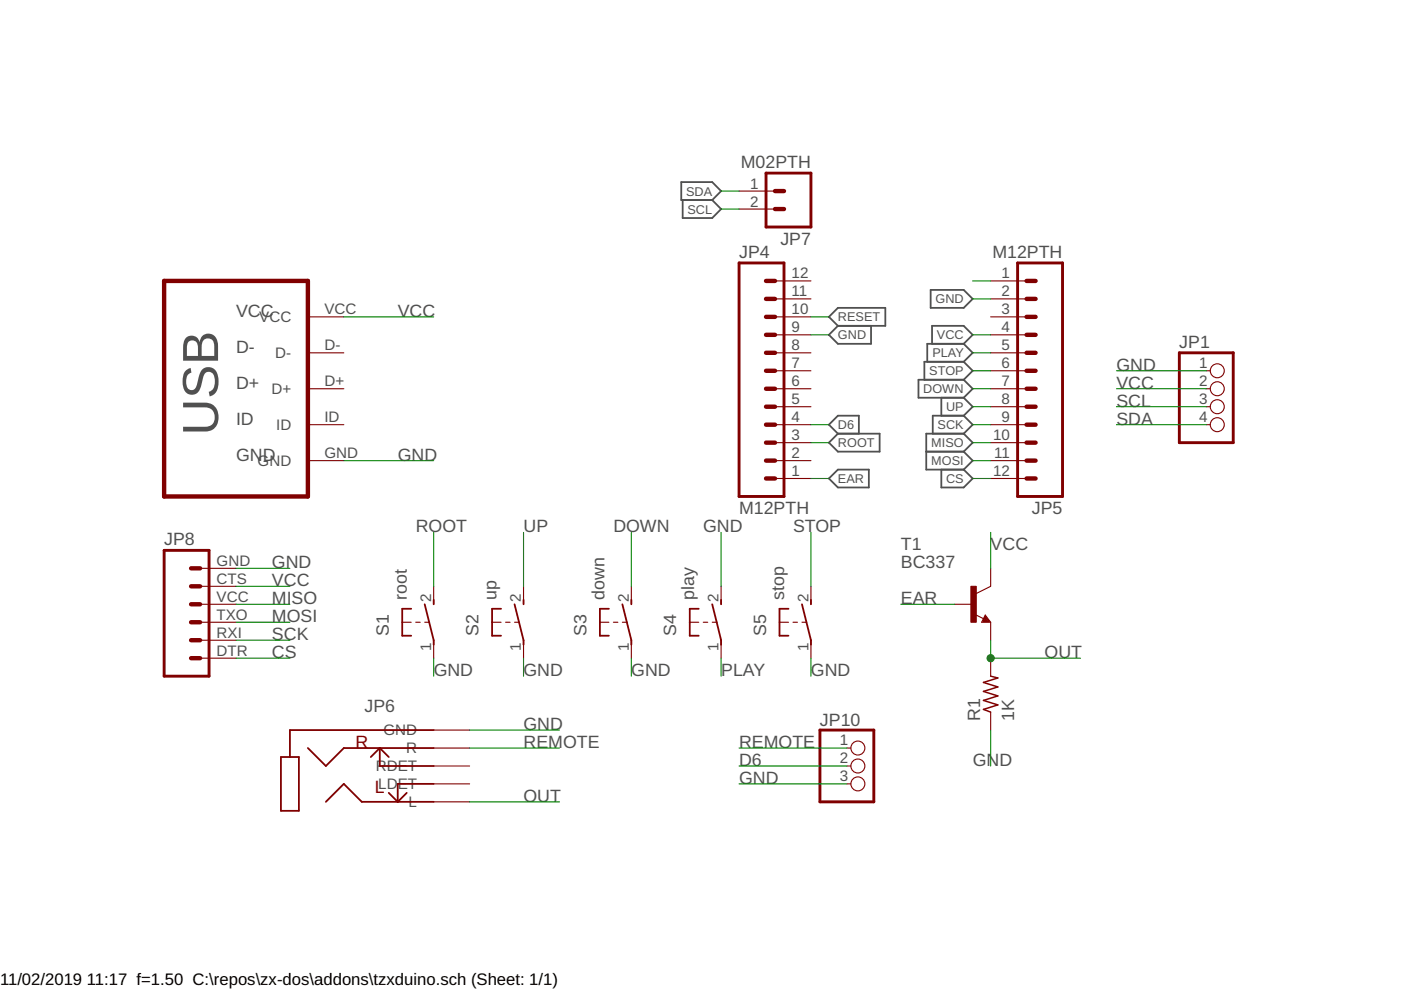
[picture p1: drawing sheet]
<svg xmlns="http://www.w3.org/2000/svg" width="297mm" height="210mm" viewBox="0 0 297 210" stroke-linecap="round" stroke-linejoin="round" font-family="sans-serif">
<g fill="none" stroke="#505050" stroke-width=".38">
<path d="M144.4 38.6h6.6l1.9 1.9-1.9 1.9h-6.6zM144.7 42.4v3.8h6.3l1.9-1.9-1.9-1.9M175.7 67.2l2-1.9h10v3.8h-10zM177.7 69.1l-2 1.9 2 1.9h7v-3.8M197.3 61.5h7l1.9 1.9-1.9 1.9h-7zM197.6 72.9v-3.8h6.7l1.9 1.9-1.9 1.9M204.3 72.9h-7.7v3.8M204.3 72.9l1.9 1.9-1.9 1.9M204.3 76.7h-8.3v3.8M204.3 76.7l1.9 1.9-1.9 1.9M175.7 93.9l2-2h8.8v3.9h-8.8zM177.7 91.9l-2-1.9 2-1.9h4.4v3.8"/>
<path d="M196.4 95.8h7.9M199.6 84.3v3.8M199.6 99.6v3.8h4.7l1.9-1.9-1.9-1.9M204.3 91.9l1.9 2-1.9 1.9M204.3 91.9h-7.9v7.7h7.9M204.3 84.3l1.9 1.9-1.9 1.9M204.3 88.1h-6.5v3.8M204.3 80.5h-9.6v3.8h9.6M204.3 95.8l1.9 1.9-1.9 1.9M204.3 80.5l1.9 1.9-1.9 1.9M204.3 88.1l1.9 1.9-1.9 1.9M175.7 101.5l2-1.9h6.5v3.8h-6.5z"/>
</g>
<path d="M162.4 36.7h9.5v11.4h-9.5zM156.7 55.8h9.5v49.5h-9.5zM215.8 55.8h9.5v49.5h-9.5zM250 74.8h11.5v19.1h-11.5zM34.8 116.7h9.5v26.7h-9.5zM173.8 154.8h11.5v15.2h-11.5z" fill="none" stroke="#800000" stroke-width=".61"/>
<g fill="none" stroke="#800000" stroke-width=".93">
<path d="M34.8 59.6h30.5v45.7h-30.5zM162.4 59.6h1.9M164.3 44.3h1.9M164.3 40.5h1.9M217.7 59.6h1.9M162.4 67.2h1.9M162.4 63.4h1.9M162.4 74.8h1.9M162.4 71h1.9M162.4 78.6h1.9M217.7 67.2h1.9M217.7 63.4h1.9"/>
<path d="M217.7 74.8h1.9M217.7 71h1.9M217.7 78.6h1.9M162.4 82.4h1.9M162.4 86.2h1.9M162.4 90h1.9M162.4 93.9h1.9M162.4 97.7h1.9M217.7 82.4h1.9M217.7 86.2h1.9M217.7 90h1.9M217.7 93.9h1.9"/>
<path d="M217.7 97.7h1.9M162.4 101.5h1.9M217.7 101.5h1.9M40.5 131.9h1.9M40.5 135.7h1.9M40.5 139.6h1.9M40.5 124.3h1.9M40.5 128.1h1.9M40.5 120.5h1.9"/>
</g>
<g fill="none" stroke="#800000" stroke-width=".23">
<path d="M156.7 40.5h7.6M156.7 44.3h7.6M164.3 59.6h7.6M210 59.6h7.7M65.3 67.2h7.6M65.3 74.8h7.6M164.3 63.4h7.6M164.3 67.2h7.6M164.3 71h7.6M164.3 74.8h7.6M164.3 78.6h7.6M210 63.4h7.7"/>
<path d="M210 67.2h7.7M210 71h7.7M210 74.8h7.7M210 78.6h7.7M255.8 78.6h.8M65.3 82.4h7.6M65.3 90h7.6M65.3 97.7h7.6M164.3 82.4h7.6M164.3 86.2h7.6M164.3 90h7.6M164.3 93.9h7.6"/>
<path d="M164.3 97.7h7.6M210 82.4h7.7M210 86.2h7.7M210 90h7.7M210 93.9h7.7M210 97.7h7.7M255.8 82.4h.8M255.8 86.2h.8M255.8 90h.8M164.3 101.5h7.6M210 101.5h7.7M42.4 131.9h7.6"/>
<path d="M42.4 139.6h7.6M42.4 135.7h7.6M42.4 128.1h7.6M42.4 124.3h7.6M42.4 120.5h7.6M85.3 131.9h1.9M88.1 131.9h1M90 131.9h1M91.9 124.3v3.8M91.9 135.7v3.9M104.3 131.9h1.9M107.2 131.9h.9"/>
<path d="M109.1 131.9h.9M111 124.3v3.8M111 135.7v3.9M127.2 131.9h1.9M130 131.9h1M132 131.9h.9M133.9 124.3v3.8M133.9 135.7v3.9M146.2 131.9h1.9M149.1 131.9h1M151 131.9h1M152.9 124.3v3.8"/>
<path d="M152.9 135.7v3.9M165.3 131.9h1.9M168.1 131.9h1M170 131.9h1M171.9 124.3v3.8M171.9 135.7v3.9M202.4 128.1h3.8M206.7 130.3l1.8 .9M208.9 130.4l1.1 1.5h-1.9zM210 120.5v3.8l-3 1.5M210 131.9v3.8M210 139.6v3.8"/>
<path d="M91.9 154.8h7.7M91.9 158.6h7.7M179.6 158.6h.8M210 151v3.8M91.9 162.4h7.7M91.9 166.2h7.7M91.9 170h7.7M179.6 162.4h.8M179.6 166.2h.8"/>
<circle cx="258.1" cy="78.6" r="1.48"/>
<circle cx="258.1" cy="90" r="1.48"/>
<circle cx="258.1" cy="86.2" r="1.48"/>
<circle cx="258.1" cy="82.4" r="1.48"/>
<circle cx="181.9" cy="158.6" r="1.48"/>
<circle cx="181.9" cy="166.2" r="1.48"/>
<circle cx="181.9" cy="162.4" r="1.48"/>
</g>
<g fill="none" stroke="#800000" stroke-width=".38">
<path d="M87.2 129.1h-1.9v5.7h1.9M90 128.1l1.9 7.6v1M91.9 127.2v.9M106.2 129.1h-1.9v5.7h1.9M109.1 128.1l1.9 7.6v1M111 127.2v.9M129.1 129.1h-1.9v5.7h1.9M132 128.1l1.9 7.6v1M133.9 127.2v.9M148.1 129.1h-1.9v5.7h1.9M151 128.1l1.9 7.6v1M152.9 127.2v.9"/>
<path d="M167.2 129.1h-1.9v5.7h1.9M170 128.1l1.9 7.6v1M171.9 127.2v.9M208.9 131.2l.2 .4h-.6l.4-.8 .8 .9h-1.2M65.3 158.6l3.8 3.8 3.8-3.8h19M80.5 158.6v3.8h11.4M80.5 158.6l-1.9 1.9M80.5 158.6l1.9 1.9M91.9 154.8h-30.4v5.7M59.6 160.5h3.8v11.4h-3.8zM69.1 170l3.8-3.8 3.8 3.8h15.2M82.4 168.1l1.9 1.9"/>
<path d="M86.2 168.1l-1.9 1.9M91.9 166.2h-7.6v3.8"/>
</g>
<path d="M205.8 124.3h1.2v7.6h-1.2z" fill="#800000" stroke="#800000" stroke-width=".21"/>
<path d="M210 143.4l1.6 .3-3.1 1 3.1 .9-3.1 1 3.1 1-3.1 .9 3.1 1-3.1 .9 1.5 .6" fill="none" stroke="#800000" stroke-width=".32"/>
<g fill="none" stroke="#008000" stroke-width=".23">
<path d="M152.9 44.3h3.8M152.9 40.5h3.8M206.2 59.6h3.8M72.9 67.2h19M171.9 71h3.8M171.9 67.2h3.8M206.2 63.4h3.8M206.2 78.6h3.8M206.2 71h3.8M206.2 74.8h3.8M236.7 78.6h19.1M72.9 97.7h19"/>
<path d="M171.9 93.9h3.8M171.9 90h3.8M206.2 97.7h3.8M206.2 93.9h3.8M206.2 86.2h3.8M206.2 82.4h3.8M206.2 90h3.8M236.7 86.2h19.1M236.7 82.4h19.1M236.7 90h19.1M91.9 112.9v11.4M111 112.9v11.4"/>
<path d="M133.9 112.9v11.4M152.9 112.9v11.4M171.9 112.9v11.4M171.9 101.5h3.8M206.2 101.5h3.8M210 112.9v7.6M50 120.5h11.5M50 128.1h11.5M50 139.6h11.5M50 131.9h11.5M50 124.3h11.5M50 135.7h11.5"/>
<path d="M91.9 139.6v3.8M111 139.6v3.8M133.9 139.6v3.8M152.9 139.6v3.8M171.9 139.6v3.8M191 128.1h11.4M210 135.7v3.9h19.1M99.6 154.8h19M99.6 158.6h19M156.7 158.6h22.9M210 154.8v7.6M99.6 170h19"/>
<path d="M156.7 166.2h22.9M156.7 162.4h22.9"/>
</g>
<circle cx="210" cy="139.6" r=".76" fill="#008000" stroke="#008000" stroke-width=".21"/>
<text font-size="10.8" fill="#505050" x="46.2" y="92.3" transform="rotate(-90 46.2 92.3)">USB</text>
<g font-size="3.8" fill="#505050">
<text x="157.1" y="35.6">M02PTH</text>
<text x="165.4" y="51.9">JP7</text>
<text x="156.7" y="54.6">JP4</text>
<text x="210.4" y="54.6">M12PTH</text>
<text x="50" y="67.2">VCC</text>
<text x="84.3" y="67.2">VCC</text>
<text x="50" y="74.8">D-</text>
<text x="250" y="73.8">JP1</text>
<text x="50" y="82.4">D+</text>
<text x="236.7" y="78.6">GND</text>
<text x="236.7" y="82.4">VCC</text>
<text x="236.7" y="86.2">SCL</text>
<text x="50" y="90">ID</text>
<text x="236.7" y="90">SDA</text>
<text x="50" y="97.7">GND</text>
<text x="84.3" y="97.7">GND</text>
<text x="88.1" y="112.9">ROOT</text>
<text x="111" y="112.9">UP</text>
<text x="130" y="112.9">DOWN</text>
<text x="149.1" y="112.9">GND</text>
<text x="156.7" y="109.1">M12PTH</text>
<text x="168.1" y="112.9">ST</text>
<text x="172.9" y="112.9">OP</text>
<text x="218.8" y="109.1">JP5</text>
<text x="34.8" y="115.6">JP8</text>
<text x="191" y="116.7">T1</text>
<text x="210" y="116.7">VCC</text>
<text x="57.7" y="120.5">GND</text>
<text x="57.7" y="124.3">VCC</text>
<text x="191" y="120.5">BC337</text>
<text x="57.7" y="128.1">MISO</text>
<text x="57.7" y="131.9">MOSI</text>
<text x="86.2" y="127.2" transform="rotate(-90 86.2 127.2)">root</text>
<text x="105.3" y="127.2" transform="rotate(-90 105.3 127.2)">up</text>
<text x="128.1" y="127.2" transform="rotate(-90 128.1 127.2)">down</text>
<text x="147.2" y="127.2" transform="rotate(-90 147.2 127.2)">play</text>
<text x="166.2" y="127.2" transform="rotate(-90 166.2 127.2)">stop</text>
<text x="191" y="128.1">EAR</text>
<text x="57.7" y="135.7">SCK</text>
<text x="82.4" y="134.8" transform="rotate(-90 82.4 134.8)">S1</text>
<text x="101.5" y="134.8" transform="rotate(-90 101.5 134.8)">S2</text>
<text x="124.3" y="134.8" transform="rotate(-90 124.3 134.8)">S3</text>
<text x="143.4" y="134.8" transform="rotate(-90 143.4 134.8)">S4</text>
<text x="162.4" y="134.8" transform="rotate(-90 162.4 134.8)">S5</text>
<text x="57.7" y="139.5">CS</text>
<text x="91.9" y="143.4">GND</text>
<text x="111" y="143.4">GND</text>
<text x="133.9" y="143.4">GND</text>
<text x="152.9" y="143.4">PLAY</text>
<text x="171.9" y="143.4">GND</text>
<text x="221.5" y="139.5">OUT</text>
<text x="77.3" y="151">JP6</text>
<text x="111" y="154.8">GND</text>
<text x="173.8" y="153.8">JP10</text>
<text x="207.8" y="152.9" transform="rotate(-90 207.8 152.9)">R1</text>
<text x="215" y="152.9" transform="rotate(-90 215 152.9)">1K</text>
<text x="111" y="158.6">REMOTE</text>
<text x="156.7" y="158.6">REMOTE</text>
<text x="156.7" y="166.2">GND</text>
<text x="156.7" y="162.4">D6</text>
<text x="206.2" y="162.4">GND</text>
<text x="111" y="170">OUT</text>
</g>
<g font-size="3.8" fill="#800000">
<text x="75.4" y="158.6">R</text>
<text x="79.5" y="168.1">L</text>
</g>
<g font-size="3.5">
<text x="0" y="208.9">11/02/2019</text>
<text x="18.4" y="208.9">11:17 f=1.50 C:\repos\zx-dos\addons\tzxduino.sch (Sheet: 1/1)</text>
</g>
<g font-size="3.2" fill="#505050">
<text x="159" y="40">1</text>
<text x="159" y="43.8">2</text>
<text x="167.8" y="59">12</text>
<text x="212.4" y="59">1</text>
<text x="167.8" y="62.8">11</text>
<text x="212.4" y="62.8">2</text>
<text x="55" y="68.3">VCC</text>
<text x="68.8" y="66.7">VCC</text>
<text x="167.8" y="70.5">9</text>
<text x="167.8" y="66.7">10</text>
<text x="212.4" y="66.7">3</text>
<text x="212.4" y="70.5">4</text>
<text x="58.4" y="75.9">D-</text>
<text x="68.8" y="74.3">D-</text>
<text x="167.8" y="74.3">8</text>
<text x="212.4" y="74.3">5</text>
<text x="57.6" y="83.6">D+</text>
<text x="68.8" y="81.9">D+</text>
<text x="167.8" y="81.9">6</text>
<text x="167.8" y="78.1">7</text>
<text x="212.4" y="78.1">6</text>
<text x="212.4" y="81.9">7</text>
<text x="254.3" y="78.1">1</text>
<text x="254.3" y="81.9">2</text>
<text x="68.8" y="89.5">ID</text>
<text x="167.8" y="89.5">4</text>
<text x="167.8" y="85.7">5</text>
<text x="212.4" y="85.7">8</text>
<text x="212.4" y="89.5">9</text>
<text x="254.3" y="85.7">3</text>
<text x="254.3" y="89.5">4</text>
<text x="58.6" y="91.2">ID</text>
<text x="167.8" y="93.3">3</text>
<text x="210.6" y="93.3">10</text>
<text x="54.6" y="98.8">GND</text>
<text x="68.8" y="97.1">GND</text>
<text x="167.8" y="100.9">1</text>
<text x="167.8" y="97.1">2</text>
<text x="210.6" y="100.9">12</text>
<text x="210.8" y="97.1">11</text>
<text x="45.9" y="120">GND</text>
<text x="45.9" y="123.8">CTS</text>
<text x="45.9" y="131.4">TXO</text>
<text x="45.9" y="127.6">VCC</text>
<text x="91.4" y="127.6" transform="rotate(-90 91.4 127.6)">2</text>
<text x="110.5" y="127.6" transform="rotate(-90 110.5 127.6)">2</text>
<text x="133.3" y="127.6" transform="rotate(-90 133.3 127.6)">2</text>
<text x="152.4" y="127.6" transform="rotate(-90 152.4 127.6)">2</text>
<text x="171.4" y="127.6" transform="rotate(-90 171.4 127.6)">2</text>
<text x="45.9" y="135.2">RXI</text>
<text x="45.9" y="139">DTR</text>
<text x="91.4" y="138.1" transform="rotate(-90 91.4 138.1)">1</text>
<text x="110.5" y="138.1" transform="rotate(-90 110.5 138.1)">1</text>
<text x="133.3" y="138.1" transform="rotate(-90 133.3 138.1)">1</text>
<text x="152.4" y="138.1" transform="rotate(-90 152.4 138.1)">1</text>
<text x="171.4" y="138.1" transform="rotate(-90 171.4 138.1)">1</text>
<text x="81.3" y="155.9">GND</text>
<text x="86.1" y="159.7">R</text>
<text x="178.1" y="158.1">1</text>
<text x="178.1" y="161.9">2</text>
<text x="79.7" y="163.5">RDET</text>
<text x="80.2" y="167.4">LD</text>
<text x="84.3" y="167.4">ET</text>
<text x="178.1" y="165.7">3</text>
<text x="86.6" y="171.2">L</text>
</g>
<g font-size="2.7" fill="#505050">
<text x="145.4" y="41.5">SDA</text>
<text x="145.7" y="45.3">SCL</text>
<text x="198.3" y="64.3">GND</text>
<text x="177.7" y="71.9">GND</text>
<text x="177.7" y="68.1">RESET</text>
<text x="198.6" y="71.9">VCC</text>
<text x="197.7" y="75.8">PLAY</text>
<text x="195.7" y="83.4">DOWN</text>
<text x="197" y="79.6">STOP</text>
<text x="200.6" y="87.2">UP</text>
<text x="177.7" y="94.8">ROOT</text>
<text x="177.7" y="91">D6</text>
<text x="197.4" y="94.8">MISO</text>
<text x="198.8" y="91">SCK</text>
<text x="197.4" y="98.6">MOSI</text>
<text x="177.7" y="102.4">EAR</text>
<text x="200.6" y="102.4">CS</text>
</g>
</svg>
